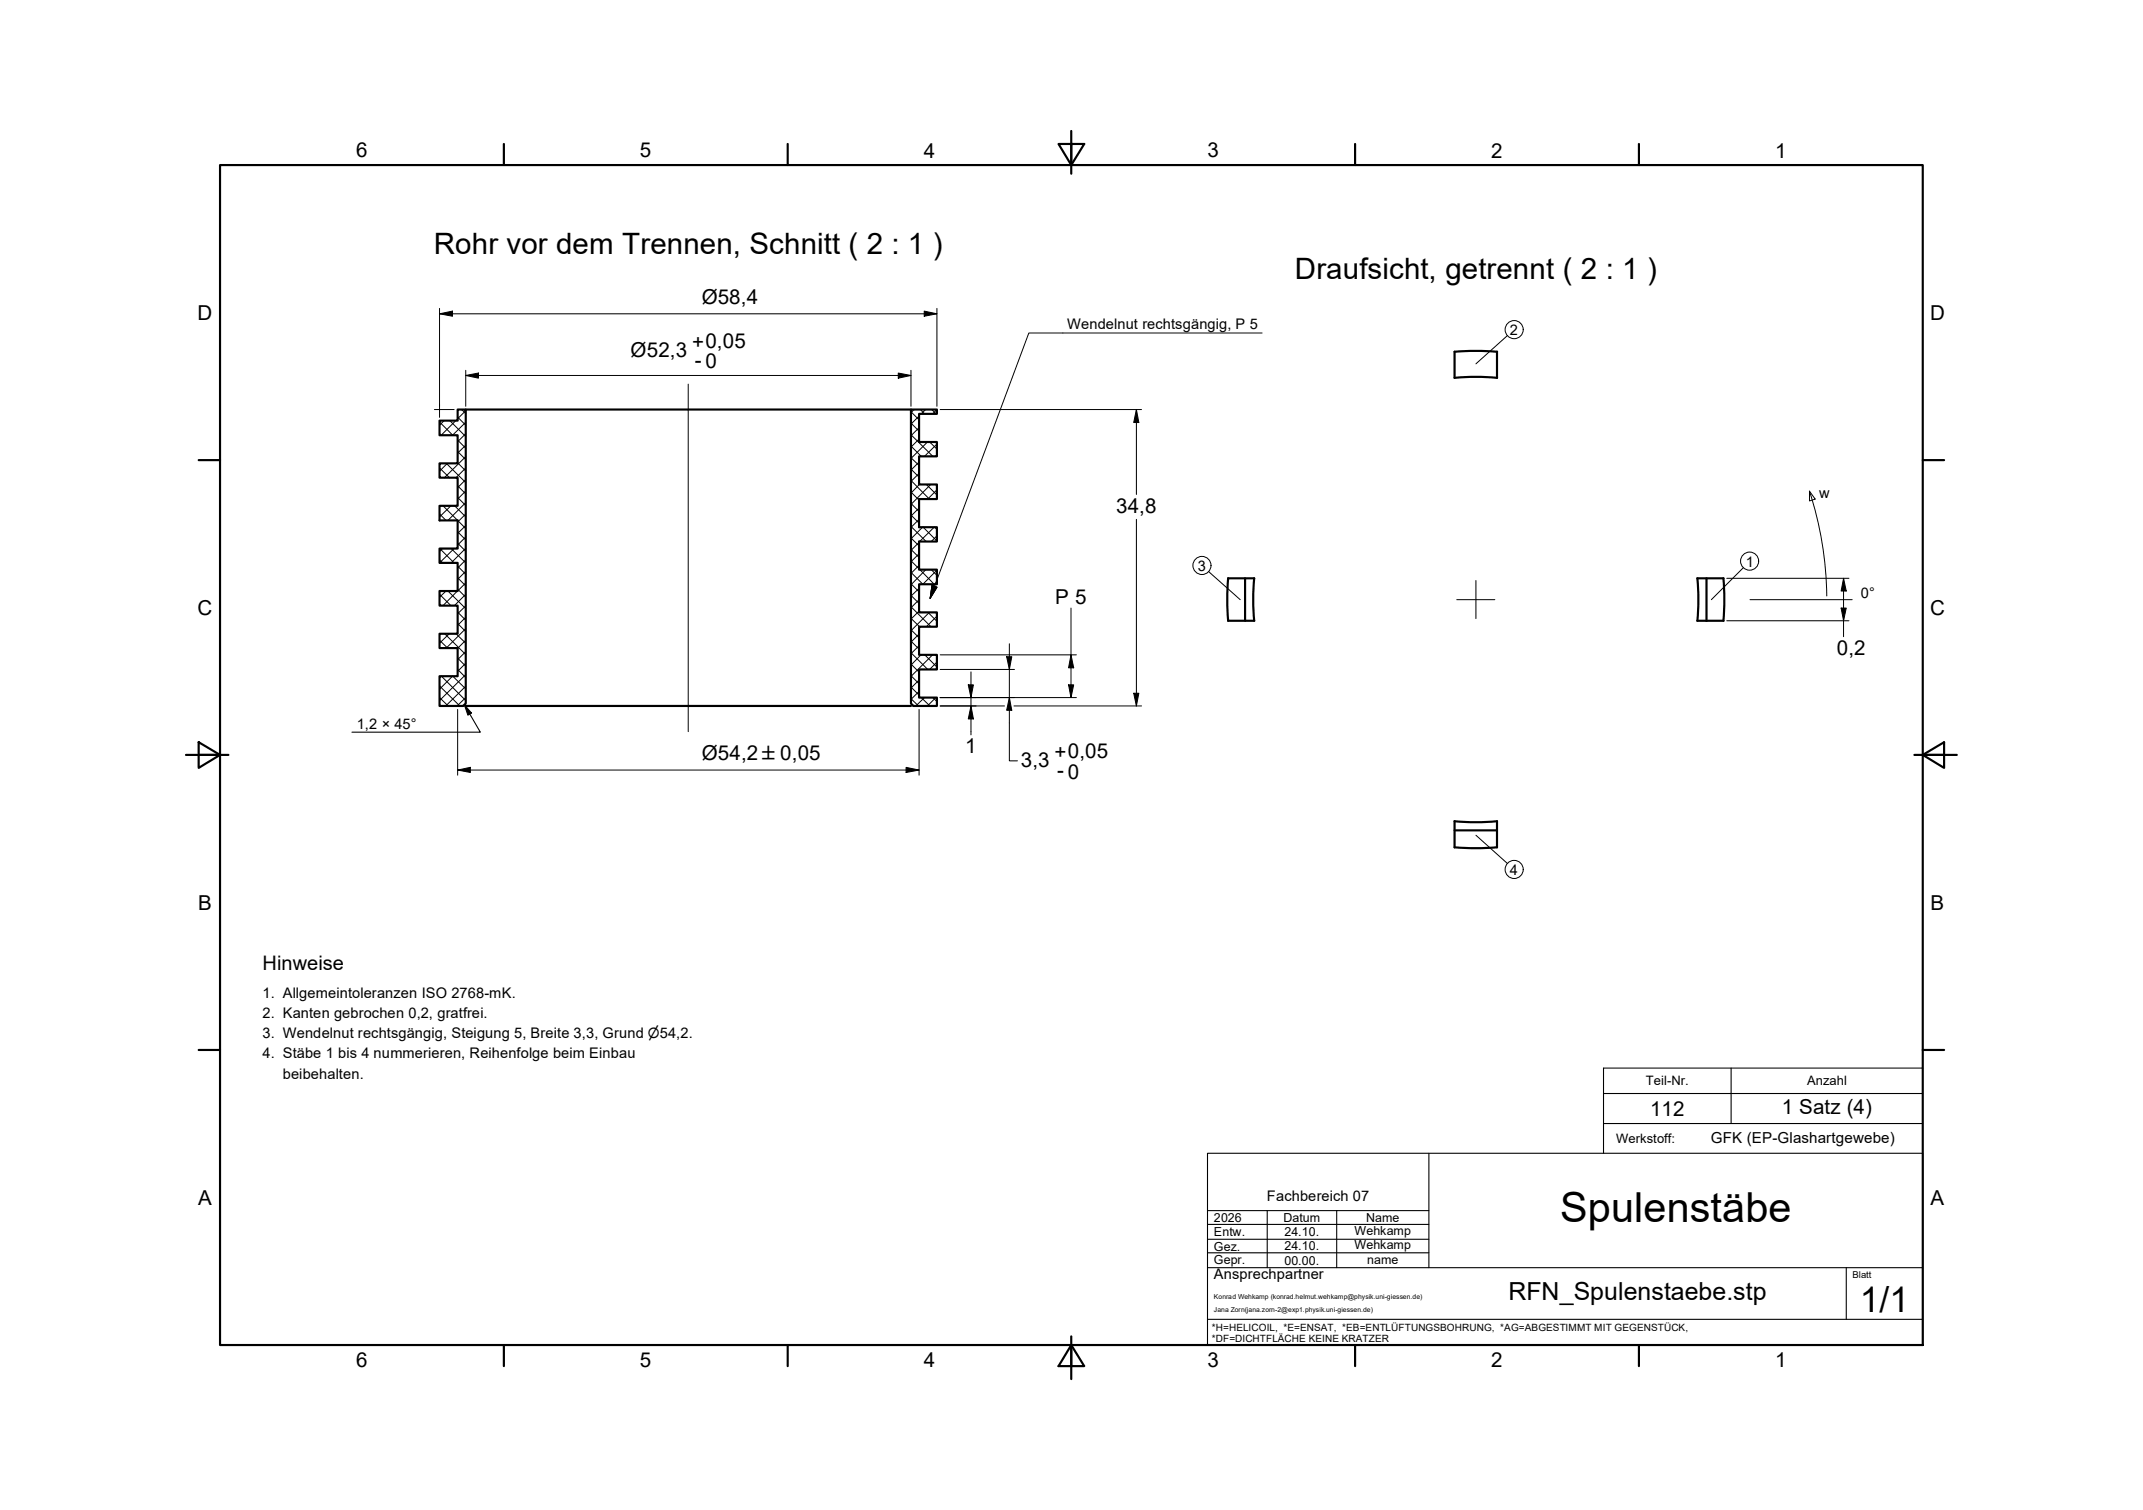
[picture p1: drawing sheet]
<svg xmlns="http://www.w3.org/2000/svg" width="503mm" height="355mm" viewBox="0 0 503 355" stroke-linecap="round" stroke-linejoin="round" font-family="sans-serif">
<!-- layer: BEMASSUNG -->
<g fill="#000">
<path d="M103.3 73.7l3-.7v1.3zM217.1 73l3 .7-3 .6zM109.4 88.2l3-.6v1.2zM211 87.6l3 .6-3 .6zM267 96.2l.5 3h-1.2zM218.9 137.4l1.2 .5-1.6 2.6zM433.1 135.8l.6 3h-1.2zM236.5 154.2h1.2l-.6 3zM251.6 153.8l.6 3h-1.2zM432.5 142.8h1.2l-.6 3zM227.5 160.8h1.2l-.6 3zM228.1 165.8l.6 3h-1.2z"/>
<path d="M237.1 163.8l.6 3h-1.2zM251 160.8h1.2l-.6 3zM266.3 162.8h1.2l-.5 3zM107.5 180.8l3-.6v1.2zM212.9 180.2l3 .6-3 .6z"/>
</g>
<g fill="none" stroke="#000" stroke-width=".23">
<path d="M103.3 73.7l3-.7v1.3zM103.3 72.4v25.6M103.3 73.7h116.8M217.1 73l3 .7-3 .6zM220.1 72.4v23M296.5 78.2h-54.8l-23.2 62.3 .4-3.1 1.2 .5-1.6 2.6M354.1 78.8l-7.4 6.6M102 96.2h4.7M109.4 88.2l3-.6v1.2zM109.4 88.2h104.6M109.4 87v8.4M211 87.6l3 .6-3 .6z"/>
<path d="M214 87v8.4M220.9 96.2h47.3M267 96.2l.5 3h-1.2zM267 96.2v19.9M425.1 115.3a82.4 82.4 0 0 1 4 24.6M425.1 115.3l1.3 1.9-1.3 .4zM218.9 137.4l1.2 .5-1.6 2.6zM267 121.9v43.9M283.9 134.2l7.4 6.6M405.6 135.8h28.7M409.5 133.3l-7.5 7.5M433.1 135.8l.6 3h-1.2z"/>
<path d="M433.1 135.8v13.7M220.9 153.8h32M220.9 157.2h17.4M228.1 157.8v14.8M236.5 154.2h1.2l-.6 3zM237.1 151.2v27.4h1.9M251.6 153.8l.6 3h-1.2zM251.6 142.8v21M405.6 145.8h28.7M432.5 142.8h1.2l-.6 3zM107.5 166.6v15.4M215.9 166.6v15.4"/>
<path d="M220.9 165.8h15.1M220.9 163.8h32M227.5 160.8h1.2l-.6 3zM228.1 165.8l.6 3h-1.2zM237.1 163.8l.6 3h-1.2zM238.2 165.8h30M251 160.8h1.2l-.6 3zM266.3 162.8h1.2l-.5 3zM107.5 180.8l3-.6v1.2zM107.5 180.8h108.4M212.9 180.2l3 .6-3 .6zM346.7 196.1l7.4 6.6"/>
<circle cx="355.7" cy="77.4" r="2.13"/>
<circle cx="282.4" cy="132.8" r="2.13"/>
<circle cx="411" cy="131.8" r="2.13"/>
<circle cx="355.7" cy="204.1" r="2.13"/>
</g>
<!-- layer: MITTELLINIE -->
<path d="M161.7 90.2v81.6M346.7 136.3v8.9M342.2 140.8h9M411.1 140.8h24" fill="none" stroke="#000" stroke-width=".23"/>
<!-- layer: RAHMEN -->
<g fill="none" stroke="#000" stroke-width=".51">
<path d="M51.7 38.8h400v277h-400zM118.4 33.8v5M185 33.8v5M248.7 33.8h6l-3 5zM251.7 30.8v10M318.3 33.8v5M385 33.8v5M46.7 108h5M451.7 108h5M43.7 177.2h10M46.7 174.3l5 2.9-5 3.1zM449.7 177.2h10"/>
<path d="M451.7 177.2l5-2.9v6zM46.7 246.5h5M451.7 246.5h5M118.4 315.8v5M185 315.8v5M251.7 315.8l3 5h-6zM251.7 313.8v10M318.3 315.8v5M385 315.8v5"/>
</g>
<!-- layer: SCHRIFTFELD -->
<g fill="none" stroke="#000" stroke-width=".25">
<path d="M376.7 256.8h75M406.7 250.8v13M451.7 250.8h-75v20M283.7 270.8h168v45h-168zM335.7 270.8v26.8M376.7 263.8h75M283.7 297.6h168M283.7 294.2h52M283.7 291h52M283.7 287.5h52M283.7 284.2h52M297.7 284.2v13.4"/>
<path d="M314 284.2v13.4M433.7 297.6v12.2M283.7 309.8h168"/>
</g>
<!-- layer: SICHTKANTE -->
<path d="M103.3 98.8h4.2v-2.6h1.9v69l-.6 .6h-5.5v-7h4.2v-6.6h-4.2v-3.4h4.2v-6.6h-4.2v-3.4h4.2v-6.6h-4.2v-3.4h4.2v-6.6h-4.2v-3.4h4.2v-6.6h-4.2v-3.4h4.2v-6.6h-4.2zM109.4 96.2h104.6M214 96.2h6.1v1h-4.2v6.6h4.2v3.3h-4.2v6.6h4.2v3.5h-4.2v6.6h4.2v3.3h-4.2v6.7h4.2v3.4h-4.2v6.6h4.2v3.4h-4.2v6.6h4.2v3.4h-4.2v6.6h4.2v2h-5.5l-.6-.6zM341.7 82.6l5-.2 5 .2v6.1l-5-.2-5 .2zM288.5 135.8h6.1l-.2 5 .2 5h-6.1M288.5 135.8l-.2 5 .2 5M292.5 135.8v10M398.7 135.8l.3 5-.3 5h6.2l.2-5-.2-5h-6.2M400.9 135.8v10M109.4 165.8h104.6M341.7 192.8l5 .3 5-.3v6.1l-5 .3-5-.3zM341.7 195h10" fill="none" stroke="#000" stroke-width=".51"/>
<!-- layer: BEMASSUNG -->
<path d="M218.9 137.4l1.2 .5-1.6 2.6z" fill="none" stroke="#000" stroke-width=".25"/>
<!-- layer: SCHRAFFUR -->
<g fill="none" stroke="#000" stroke-width=".23">
<path d="M103.3 99.1l3.1 3.1M104.3 98.8l-1 1M105.7 98.8l3.7 3.7M107.1 98.8l-3.5 3.4-.3-.4M107.5 97.9l1.9 1.9M108.5 96.2l.9 .9M109.4 99.1l-3.1 3.1M109.4 96.4l-1.9 1.9M214 96.7l1.9 1.9M214 99.3l1.9 1.9M214.7 96.2l-.7 .7M215.9 97.7l-1.9 1.9"/>
<path d="M216.2 96.2l1 1M217.4 96.2l-1 1M218.9 96.2l1 1M220.1 96.2l-1 1M103.3 109.9l2.3 2.3M104.1 118.8l5.3 5.3M104.8 108.8l4.6 4.5M105.1 108.8l-1.8 1.8M105.9 118.8l-2.6 2.6M106.8 118.8l2.6 2.6M107.5 103.3l1.9 1.9M107.5 106l1.9 1.9"/>
<path d="M107.5 108.7l1.9 1.9M107.5 114.1l1.9 1.9M107.5 116.8l1.9 1.9M109.4 118l-4.2 4.2M109.4 115.3l-1.9 1.9M109.4 112.6l-1.9 1.9M109.4 109.9l-2.3 2.3M109.4 107.2l-5 5M109.4 104.5l-1.9 1.9M109.4 101.8l-1.9 1.9M214 102.1l5.1 5M214 104.7l2.4 2.4"/>
<path d="M214 107.5l1.9 1.8M214 110.1l1.9 1.9M214 112.8l4.3 4.4M214 115.5l1.9 1.9M214 118.2l1.9 1.9M215.9 119.3l-1.9 1.9M215.9 111.1l-1.9 2M215.9 108.5l-1.9 1.9M215.9 103.1l-1.9 1.9M215.9 100.4l-1.9 1.9M216 113.7l-2 2.1M217.6 113.7l2.5 2.5"/>
<path d="M217.9 103.8l-3.9 3.9M218.4 103.8l1.7 1.6M218.6 113.7l-4.6 4.7M220.1 115l-2.2 2.2M220.1 107l-.2 .1M220.1 104.3l-2.9 2.8M103.3 120.7l1.5 1.5M103.3 131.5l.7 .7M103.3 139.5l2.6 2.7M103.3 128.8l3.4 3.4M103.9 128.8l-.6 .7M104.8 138.8l-1.5 1.4"/>
<path d="M105.2 138.8l4.2 4.1M106 128.8l3.4 3.4M106.7 128.8l-3.4 3.4M107.4 138.8l-3.3 3.4M107.5 124.9l1.9 1.9M107.5 127.5l1.9 1.9M107.5 132.9l1.9 1.9M107.5 135.7l1.9 1.9M107.5 138.3l1.9 1.9M109.4 139.5l-2.7 2.7M109.4 136.9l-1.9 1.9M109.4 134.1l-1.9 1.9"/>
<path d="M109.4 131.5l-1.9 1.9M109.4 128.7l-3.4 3.5M109.4 126.1l-1.9 1.9M109.4 123.4l-1.9 1.8M109.4 120.7l-1.9 1.9M214 120.9l1.9 1.9M214 123.6l3.6 3.5M214 126.3l1.9 1.9M214 129l1.9 1.9M214 131.7l1.9 1.9M214 137.1l1.9 1.9M214 139.8l1.9 1.9"/>
<path d="M215.9 138.1l-1.9 1.9M215.9 132.7l-1.9 1.9M215.9 130l-1.9 1.9M215.9 127.3l-1.9 1.9M215.9 121.9l-1.9 1.9M216.1 133.8l3.4 3.4M216.7 123.8l-2.7 2.7M216.9 123.8l3.2 3.2M217.5 133.8l-3.5 3.5M218.8 133.8l1.3 1.3M219.5 123.8l-3.5 3.3M219.5 123.8l.6 .5"/>
<path d="M220.1 133.9l-3.3 3.3-2.8-2.8M220.1 136.6l-.6 .6M220.1 125.8l-1.3 1.3M103.3 150.3l1.9 1.9M103.6 158.8l-.3 .3M103.7 158.8l5.7 5.7M104.5 148.8l4.9 4.9M105.5 148.8l-2.2 2.2M106.3 158.8l-3 3M106.4 158.8l3 3M107.1 148.8l2.3 2.2M107.5 143.7l1.9 1.9"/>
<path d="M107.5 146.4l1.9 1.9M107.5 154.5l1.9 1.9M107.5 157.2l1.9 1.9M109.4 158.4l-6.1 6.1M109.4 155.7l-1.9 1.9M109.4 153l-1.9 1.9M109.4 150.3l-1.9 1.9M109.4 147.6l-4.6 4.6M109.4 144.9l-1.9 1.9M109.4 142.3l-1.9 1.8M214 142.5l4.7 4.7M214 145.2l2 2"/>
<path d="M214 147.8l1.9 2M214 150.5l1.9 1.9M214 153.2l3.9 4M214 155.9l1.9 1.9M214 158.6l1.9 1.9M215.9 159.7l-1.9 1.9M215.9 151.6l-1.9 1.9M215.9 148.9l-1.9 1.9M215.9 143.5l-1.9 1.9M215.9 140.8l-1.9 1.9M216.3 153.8l-2.3 2.4M217.2 153.8l2.9 2.8"/>
<path d="M218 143.8l2.1 2.1M218.3 143.8l-4.3 4.3M219.1 153.8l-5.1 5M219.9 153.8l.2 .1M220.1 155.5l-1.7 1.7M220.1 144.7l-2.5 2.5M103.3 161.1l4.7 4.7M103.3 163.8l2 2M109.4 163.8l-2 2M109.4 161.1l-4.7 4.7M214 161.3l1.9 1.9M214 164l1.8 1.8"/>
<path d="M215.9 162.3l-1.9 1.9M216.4 163.8l2 2M217.2 163.8l-2.1 2M219.1 163.8l1 .9M219.8 163.8l-1.9 2"/>
</g>
<!-- layer: Symbol (ANSI) -->
<path d="M109.1 165.5l1.6 1.9-.8 .5zM109.1 165.5l3.7 6.4h-30.1" fill="none" stroke="#000" stroke-width=".25"/>
<path d="M109.1 165.5l1.6 1.9-.8 .5z" fill="#000"/>
<text font-size="9.7" x="366.5" y="286.9">Spulenstäbe</text>
<text font-size="8.3" x="436.9" y="308">1/1</text>
<g font-size="6.9">
<text x="101.9" y="59.6">Rohr vor dem Trennen, Schnitt ( 2 : 1 )</text>
<text x="304.2" y="65.6">Draufsicht, getrennt ( 2 : 1 )</text>
</g>
<text font-size="5.8" x="354.3" y="305.3">RFN_Spulenstaebe.stp</text>
<g font-size="4.8">
<text x="83.6" y="37">6</text>
<text x="150.3" y="37">5</text>
<text x="217" y="37">4</text>
<text x="283.7" y="37">3</text>
<text x="350.3" y="37">2</text>
<text x="417" y="37">1</text>
<text x="164.8" y="71.4">Ø58,4</text>
<text x="46.4" y="75.1">D</text>
<text x="453.4" y="75.1">D</text>
<text x="148.1" y="83.8">Ø52,3</text>
<text x="162.6" y="82">+0,05</text>
<text x="163.2" y="86.1">- 0</text>
<text x="262.2" y="120.4">34,8</text>
<text x="247.9" y="141.9">P 5</text>
<text x="46.4" y="144.4">C</text>
<text x="453.4" y="144.4">C</text>
<text x="431.5" y="153.8">0,2</text>
<text x="164.8" y="178.5">Ø54,2 ±0,05</text>
<text x="226.7" y="176.9">1</text>
<text x="247.7" y="178.3">+0,05</text>
<text x="239.8" y="180.1">3,3</text>
<text x="248.3" y="182.3">- 0</text>
<text x="46.5" y="213.6">B</text>
<text x="453.5" y="213.6">B</text>
<text x="387.6" y="262">112</text>
<text x="418.6" y="261.5">1 Satz (4)</text>
<text x="46.5" y="282.9">A</text>
<text x="453.5" y="282.9">A</text>
<text x="83.6" y="321">6</text>
<text x="150.3" y="321">5</text>
<text x="217" y="321">4</text>
<text x="283.7" y="321">3</text>
<text x="350.3" y="321">2</text>
<text x="417" y="321">1</text>
</g>
<text font-size="4.7" x="61.7" y="227.8">Hinweise</text>
<text font-size="3.6" x="401.9" y="268.4">GFK (EP-Glashartgewebe)</text>
<g font-size="3.4">
<text x="250.7" y="77.4">Wendelnut rechtsgängig, P 5</text>
<text x="354.7" y="78.7">2</text>
<text x="427.4" y="116.9">w</text>
<text x="281.4" y="134">3</text>
<text x="410.1" y="133.1">1</text>
<text x="437.1" y="140.5">0°</text>
<text x="83.8" y="171.2">1,2 × 45°</text>
<text x="354.7" y="205.4">4</text>
<text x="61.7" y="234.3">1. Allgemeintoleranzen ISO 2768-mK.</text>
<text x="61.7" y="239">2. Kanten gebrochen 0,2, gratfrei.</text>
<text x="61.7" y="243.8">3. Wendelnut rechtsgängig, Steigung 5, Breite 3,3, Grund ⌀54,2.</text>
<text x="61.7" y="248.5">4. Stäbe 1 bis 4 nummerieren, Reihenfolge beim Einbau</text>
<text x="66.4" y="253.3">beibehalten.</text>
<text x="297.6" y="282">Fachbereich 07</text>
<text x="285.2" y="300.4">Ansprechpartner</text>
</g>
<g font-size="3">
<text x="386.7" y="254.8">Teil-Nr.</text>
<text x="424.5" y="254.8">Anzahl</text>
<text x="379.7" y="268.4">Werkstoff:</text>
</g>
<g font-size="2.9">
<text x="285.2" y="286.9">2026</text>
<text x="301.5" y="286.9">Datum</text>
<text x="320.9" y="286.9">Name</text>
<text x="285.2" y="293.6">Gez.</text>
<text x="285.2" y="290.3">Entw.</text>
<text x="301.8" y="293.6">24.10.</text>
<text x="301.8" y="290.3">24.10.</text>
<text x="318.2" y="290">Wehkamp</text>
<text x="318.2" y="293.3">Wehkamp</text>
<text x="285.2" y="296.7">Gepr.</text>
<text x="301.8" y="296.9">00.00.</text>
<text x="321.2" y="296.7">name</text>
</g>
<g font-size="2.3">
<text x="284.7" y="315.2">*DF=DICHTFLÄCHE KEINE KRATZER</text>
<text x="284.7" y="312.4">*H=HELICOIL, *E=ENSAT, *EB=ENTLÜFTUNGSBOHRUNG, *AG=ABGESTIMMT MIT GEGENSTÜCK,</text>
</g>
<text font-size="2.2" x="435.2" y="300.2">Blatt</text>
<g font-size="1.6">
<text x="285.2" y="305">Konrad Wehkamp (konrad.helmut.wehkamp@physik.uni-giessen.de)</text>
<text x="285.2" y="308">Jana Zorn(jana.zorn-2@exp1.physik.uni-giessen.de)</text>
</g>
</svg>
